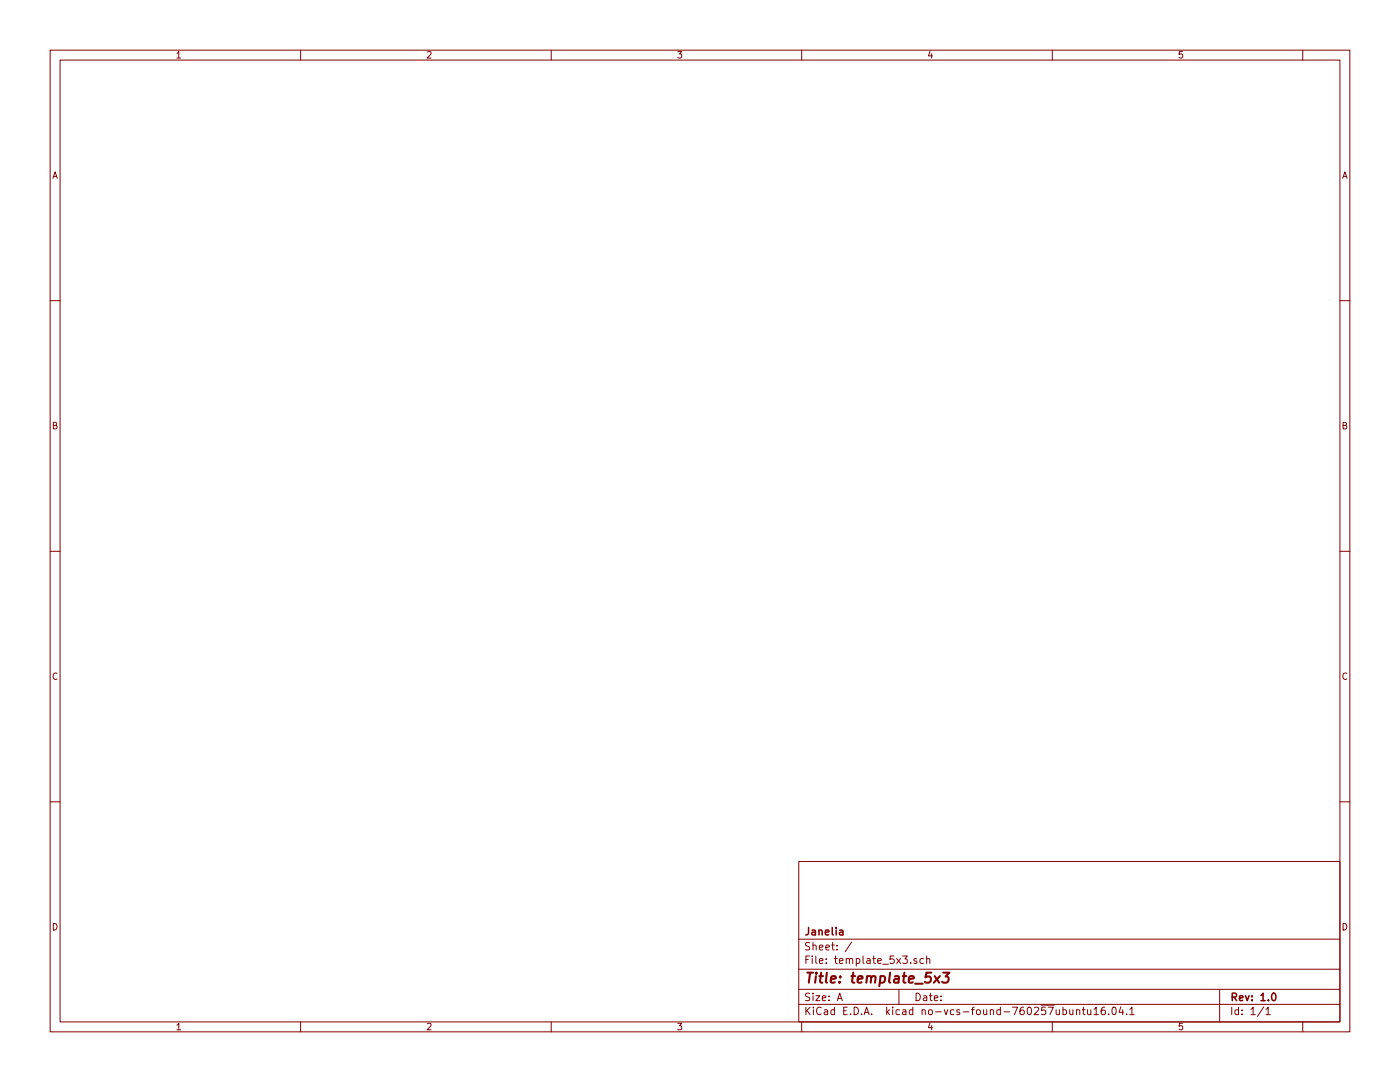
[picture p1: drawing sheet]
<svg xmlns="http://www.w3.org/2000/svg" width="279mm" height="216mm" viewBox="0 0 279 216" stroke-linecap="round" stroke-linejoin="round" font-family="sans-serif">
<g fill="none" stroke="#840000" stroke-width=".2">
<path d="M10 10h259.4v195.9h-259.4zM12 12h255.4v191.9h-255.4zM60 10v2M110 10v2M160 10v2M210 10v2M260 10v2M10 60h2M267.4 60h2M10 110h2M267.4 110h2M10 160h2"/>
<path d="M267.4 160h2M159.4 171.9h108v32h-108zM159.4 197.4h108M159.4 193.4h108M159.4 187.4h108M167.1 199.7l.5-1.5 .5 1.5M167.2 199.2h.8M170 188l-1.3 1.9M179.4 197.4v3M183 191.3h-.4l-.2 .2v.2l.6 .1v.4h-.6M184.3 191.3h-.4l-.3 .2 .1 .7h.6M184.9 191.4l.3-.1h.3l.1 1"/>
<path d="M184.9 190.8v1.5M243.4 197.4v6.5M60 203.9v2M110 203.9v2M159.4 200.4h108M160 203.9v2M210 203.9v2M212.1 201.5h.4l.4 .3-.1 .5-.3 .2-.4-.1M213.5 201.5l.1 .9 .3 .1 .2-.2M214.1 201.5v1M214.8 201.6l.1-.1a.37 .37 0 0 1 .6 .2v.8M214.8 201.5v1"/>
<path d="M216 201.5h.6M216.2 201v1.3l.4 .2M217 201.5v.8a.39 .39 0 0 0 .7 0M217.7 201.5v1M218.3 201.4l.5-.4v1.5M218.3 202.5h.9M220.5 201h-.5a1.11 1.11 0 0 0-.1 1.4l.4 .1 .2-.2 .1-.5-.3-.3-.4 .1-.1 .2M221.3 202.3v.2M222 201.1l.3-.1a.86 .86 0 0 1 .1 1.5l-.4-.3zM223.7 200.9l-.4 1.1h1M224.1 201.5v1M224.8 202.3v.2"/>
<path d="M225.5 201.4l.4-.4v1.5M225.5 202.5h.8M252.2 200.9l-1.2 1.9M252.7 201.4l.4-.4v1.5M252.7 202.5h.8M260 203.9v2"/>
</g>
<path d="M167.6 185.6h.5l.1 1M168.2 185.9l-.5 .1-.2 .2 .2 .4 .5-.1M253.9 198.3l.2-.1a.8 .8 0 0 1 .6 .7 .8 .8 0 0 1-.6 .8l-.2-.2-.1-.4z" fill="none" stroke="#840000" stroke-width=".3"/>
<path d="M186.5 194.8l.9 1.3M187.6 194.8l-1.2 1.3M188.2 194.1h1.3l-.8 .7a.48 .48 0 0 1 .6 .4v.5l-.2 .3-.8 .1-.3-.2" fill="none" stroke="#840000" stroke-width=".41"/>
<text font-size="2.8" fill="#840000" x="160.4" y="196.2">Title: template_5x3</text>
<g font-size="2.1" fill="#840000">
<text x="160.4" y="189.6">Sheet: /</text>
<text x="160.4" y="186.6">Janelia</text>
<text x="160.4" y="192.3">File: template_5x3.sch</text>
<text x="160.4" y="202.5">KiCad E.D.A. kicad no-vcs-found-760257ubuntu16.04.1</text>
<text x="160.4" y="199.7">Size: A</text>
<text x="182.4" y="199.7">Date:</text>
<text x="245.4" y="199.7">Rev: 1.0</text>
<text x="245.4" y="202.5">Id: 1/1</text>
</g>
<g font-size="1.8" fill="#840000">
<text x="35" y="11.6">1</text>
<text x="85" y="11.6">2</text>
<text x="135" y="11.6">3</text>
<text x="185" y="11.6">4</text>
<text x="235" y="11.6">5</text>
<text x="10.4" y="35.6">A</text>
<text x="267.8" y="35.6">A</text>
<text x="10.4" y="85.6">B</text>
<text x="267.8" y="85.6">B</text>
<text x="10.4" y="135.6">C</text>
<text x="267.8" y="135.6">C</text>
<text x="10.4" y="185.6">D</text>
<text x="267.8" y="185.6">D</text>
<text x="35" y="205.5">1</text>
<text x="85" y="205.5">2</text>
<text x="135" y="205.5">3</text>
<text x="185" y="205.5">4</text>
<text x="235" y="205.5">5</text>
</g>
</svg>
